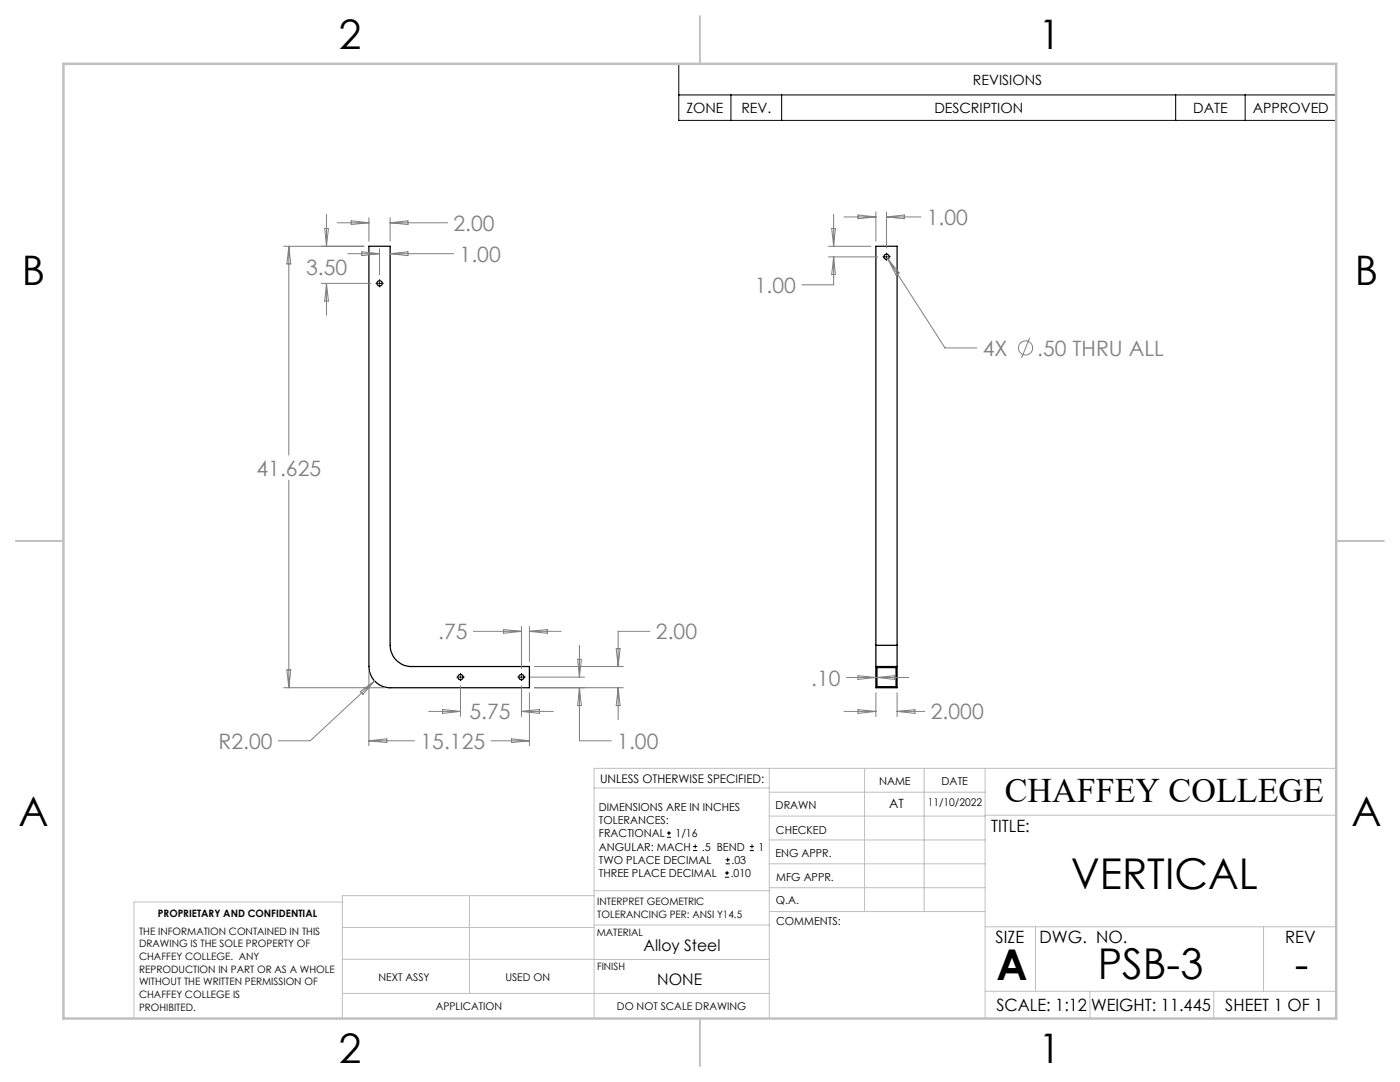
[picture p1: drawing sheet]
<svg xmlns="http://www.w3.org/2000/svg" width="279mm" height="216mm" viewBox="0 0 279 216" stroke-linecap="round" stroke-linejoin="round" font-family="sans-serif">
<g fill="none" stroke="#000" stroke-width=".25">
<path d="M73.6 49.1h4.3v79.7a4.3 4.3 0 0 0 4.2 4.2h23.6v4.2h-27.8a4.3 4.3 0 0 1-4.3-4.2zM174.8 128.8v4.2M174.8 133v4.2h4.2v-4.2M174.8 128.8v-79.7h4.2v79.7M174.8 133h4.2M174.8 128.8h4.2M175 133.2h3.8v3.8h-3.8zM179 128.8v4.2"/>
<circle cx="75.8" cy="56.5" r=".52"/>
<circle cx="176.9" cy="51.3" r=".53"/>
<circle cx="91.9" cy="135.1" r=".53"/>
<circle cx="104.1" cy="135.1" r=".53"/>
</g>
<g fill="none" stroke="#808080" stroke-width=".2">
<path d="M56.6 49.1h16M57.6 49.1v41.7M57.6 49.1l.4 3.6h-.7zM64.2 56.6h9.8M64.8 45.6h.7l-.3 3.5zM65.2 42.8v6.3M65.2 56.6v6.3M65.2 56.6l.3 3.5h-.7zM67.3 44.4h6.3M69.4 50.6h6.3M70.1 44.1l3.5 .3-3.5 .4zM72.2 50.2l3.5 .4-3.5 .4z"/>
<path d="M73.6 43.4v4.7M75.7 49.6v5.2M77.9 43.4v4.7M77.9 44.4h11.4M77.9 44.4l3.5-.3v.7zM77.9 50.6l3.5-.4v.8zM77.9 50.6h12.7M165.3 49.1h8.5M165.3 51.3h9.9M166 45.6h.7l-.3 3.5zM166.4 51.3v5.5h-6.4M166.4 42.8v6.3"/>
<path d="M166.4 51.3l.3 3.5h-.7zM168.5 43.3h6.3M171.2 42.9l3.6 .4-3.6 .3zM174.8 42.3v5.8M176.9 42.3v7.2M176.9 43.3h6.9M176.9 43.3l3.6-.4v.7zM177.2 51.7l11.4 17.7h6.3M177.2 51.7l2.3 2.8-.7 .4zM205.5 67.4l-1.6 4M57.6 95.8v41.4M56.6 137.2h20.3"/>
<path d="M57.3 133.7h.7l-.4 3.5zM71.9 138l2.9-2.1-2.4 2.7zM73.6 134v14.8M74.8 135.9l-12.9 11.9h-6.3M91.9 136.8v6.1M94.5 126h9.6M100.5 125.6l3.6 .4-3.6 .4zM104.1 125v8.4M104.1 136.8v6.1M105.7 125v7M105.7 138.2v10.6M105.7 126h6.3"/>
<path d="M105.7 126l3.5-.4v.8zM105.8 135.1h10.9M106.6 137.2h17.8M106.6 133h17.8M115.3 131.6h.7l-.4 3.5zM115.6 137.2v10.6h6.4M115.6 137.2l.4 3.6h-.7zM115.6 128.8v6.3M123 129.4h.8l-.4 3.6zM123.4 137.2v6.4M123.4 137.2l.4 3.6h-.8zM129.7 126h-6.3v7"/>
<path d="M168.9 135.2h5.9M171.2 134.8l3.6 .4-3.6 .4zM174.8 138.2v4.8M175 135.2h6.4M175 135.2l3.6-.4v.8zM179 138.2v4.8M73.6 147.8h9.1M73.6 147.8l3.6-.4v.8zM85.5 142h6.4M88.3 141.6l3.6 .4-3.6 .3zM98 147.8h7.7M102.1 147.4l3.6 .4-3.6 .4z"/>
<path d="M104.1 142h6.3M104.1 142l3.5-.4v.7zM168.5 142h6.3M171.2 141.6l3.6 .4-3.6 .3zM179 142h5.6M179 142l3.6-.4v.7z"/>
<circle cx="204.7" cy="69.4" r="1.41"/>
</g>
<g fill="none" stroke="#000" stroke-width=".2">
<path d="M135.5 12.7h131.2v11.3h-131.2zM135.5 18.9h131.2M145.9 18.9v5.1M156 18.9v5.1M234.6 18.9v5.1M248.5 18.9v5.1M75.5 56.6h.5M75.7 56.3v.4M176.7 51.3h.4M176.9 51v.4M91.7 135.1h.4M91.9 134.9v.4"/>
<path d="M103.9 135.1h.4M104.1 134.9v.4M133.1 167.1h.8M133.1 166.2h.8M133.5 165.8v.9M138.3 169.7h.8M138.3 168.9h.8M138.7 168.5v.8M144.7 175h.8M144.7 174.2h.8M144.8 172.4h.9M144.8 171.6h.9"/>
<path d="M145.1 173.8v.8M145.2 171.1v.9M149.6 169.7h.9M149.6 168.9h.9M150.1 168.5v.8"/>
</g>
<g fill="none" stroke="#000" stroke-width=".2" stroke-dasharray="15.2 1.3 1.3 1.3">
<path d="M75.4 56.5h-.4M75.8 56.1v-.3M75.8 56.9v.4M76.2 56.5h.3M176.5 51.2h-.3M176.9 50.8v-.3M176.9 51.6v.4M177.4 51.2h.3M91.5 135.1h-.3M91.9 134.7v-.3M91.9 135.5v.3M92.3 135.1h.3"/>
<path d="M103.7 135.1h-.4M104.1 134.7v-.3M104.1 135.5v.3M104.5 135.1h.3"/>
</g>
<g fill="none" stroke="#c0c0c0" stroke-width=".2">
<path d="M118.6 157.2h34.9M153.5 153.3v49.9M153.5 158.1h43.1M172.5 153.3v28.6M184.4 153.3v28.6M196.6 153.3v49.9M266.7 153.3h-148.1v49.9M68.3 180h-41.6v23.2M93.7 178.7v19.5M118.6 178.7h-50.3v24.5M118.6 177.7h35M153.5 167.6h43.1"/>
<path d="M153.5 162.8h43.1M153.5 172.4h43.1M153.5 177.1h43.1M196.6 162.7h70.1M68.3 198.2h85.2M68.3 191.4l85.2 .1M68.3 185.1h50.3M118.6 184.6h35M153.6 181.9h43M196.6 197.8h70.1M196.6 184.9h70.1M206.7 184.9v12.9"/>
<path d="M217.5 197.8v5.4M242.2 197.8v5.4M252.2 184.9v12.9"/>
</g>
<path d="M139.7 3.2v9.5M3.1 107.9h9.6M266.7 107.9h9.5M139.7 203.2v9.6" fill="none" stroke="#c0c0c0" stroke-width=".25"/>
<path d="M12.7 12.7h254v190.5h-254z" fill="none" stroke="#c0c0c0" stroke-width=".5"/>
<g font-size="8.5">
<text x="213.7" y="177.4">VERTICAL</text>
<text x="198.9" y="195.5">A</text>
<text x="219.1" y="195.4">PSB-3</text>
<text x="258.4" y="195.4">-</text>
</g>
<g font-size="8.1">
<text x="67.6" y="9.7">2</text>
<text x="207.3" y="9.7">1</text>
<text x="4.4" y="57">B</text>
<text x="270.4" y="57">B</text>
<text x="3.7" y="164.9">A</text>
<text x="269.7" y="164.9">A</text>
<text x="67.6" y="212.2">2</text>
<text x="207.3" y="212.2">1</text>
</g>
<text font-size="6.9" x="200.5" y="160.1">CHAFFEY COLLEGE</text>
<g font-size="4.2" fill="#808080">
<text x="90.5" y="46">2.00</text>
<text x="185" y="44.9">1.00</text>
<text x="91.7" y="52.2">1.00</text>
<text x="61.1" y="54.9">3.50</text>
<text x="150.6" y="58.4">1.00</text>
<text x="196.1" y="71">4X</text>
<text x="207" y="71">.50 THRU ALL</text>
<text x="51.2" y="94.9">41.625</text>
<text x="87.4" y="127.6">.75</text>
<text x="130.9" y="127.6">2.00</text>
<text x="161.9" y="136.8">.10</text>
<text x="93.7" y="143.5">5.75</text>
<text x="185.8" y="143.6">2.000</text>
<text x="43.6" y="149.4">R2.00</text>
<text x="83.9" y="149.4">15.125</text>
<text x="123.2" y="149.4">1.00</text>
</g>
<g font-size="3.4">
<text x="197.8" y="166">TITLE:</text>
<text x="198.7" y="188.1">SIZE</text>
<text x="207.5" y="188.1">DWG. NO.</text>
<text x="256.5" y="188.2">REV</text>
<text x="198.8" y="201.7">SCALE: 1:12</text>
<text x="217.7" y="201.8">WEIGHT: 11.445</text>
<text x="244.5" y="201.7">SHEET 1 OF 1</text>
</g>
<g font-size="3.2">
<text x="128.5" y="189.8">Alloy Steel</text>
<text x="131.2" y="196.6">NONE</text>
</g>
<g font-size="2.8">
<text x="194.2" y="16.9">REVISIONS</text>
<text x="137" y="22.5">ZONE</text>
<text x="148" y="22.5">REV.</text>
<text x="186.5" y="22.5">DESCRIPTION</text>
<text x="238.1" y="22.5">DATE</text>
<text x="250" y="22.5">APPROVED</text>
</g>
<text font-size="2.5" x="177.5" y="161.3">AT</text>
<text font-size="2.4" x="119.8" y="156.2">UNLESS OTHERWISE SPECIFIED:</text>
<g font-size="2.2">
<text x="119.5" y="161.8">DIMENSIONS ARE IN INCHES</text>
<text x="154.8" y="161.4">DRAWN</text>
<text x="175.4" y="156.6">NAME</text>
<text x="187.9" y="156.7">DATE</text>
<text x="119.5" y="164.4">TOLERANCES:</text>
<text x="119.5" y="167.1">FRACTIONAL</text>
<text x="134.8" y="167.1">1/16</text>
<text x="154.9" y="166.3">CHECKED</text>
<text x="119.5" y="172.4">TWO PLACE DECIMAL</text>
<text x="119.5" y="169.7">ANGULAR: MACH</text>
<text x="140.1" y="169.7">.5 BEND</text>
<text x="146" y="172.4">.03</text>
<text x="151.4" y="169.7">1</text>
<text x="154.8" y="171">ENG APPR.</text>
<text x="119.5" y="175">THREE PLACE DECIMAL</text>
<text x="145.8" y="175">.010</text>
<text x="154.9" y="175.7">MFG APPR.</text>
<text x="154.9" y="180.4">Q.A.</text>
<text x="154.9" y="184.6">COMMENTS:</text>
</g>
<g font-size="2.1">
<text x="185.2" y="160.7">11/10/2022</text>
<text x="75.5" y="195.7">NEXT ASSY</text>
<text x="100.9" y="195.7">USED ON</text>
<text x="86.9" y="201.5">APPLICATION</text>
<text x="123.1" y="201.6">DO NOT SCALE DRAWING</text>
</g>
<g font-size="2">
<text x="31.5" y="182.9">PROPRIETARY AND CONFIDENTIAL</text>
<text x="119.2" y="180.6">INTERPRET GEOMETRIC</text>
<text x="119.2" y="183.1">TOLERANCING PER: ANSI Y14.5</text>
<text x="27.8" y="186.5">THE INFORMATION CONTAINED IN THIS</text>
<text x="27.8" y="189">DRAWING IS THE SOLE PROPERTY OF</text>
<text x="27.8" y="191.6">CHAFFEY COLLEGE. ANY</text>
<text x="119.1" y="186.7">MATERIAL</text>
<text x="27.8" y="194.1">REPRODUCTION IN PART OR AS A WHOLE</text>
<text x="27.8" y="196.6">WITHOUT THE WRITTEN PERMISSION OF</text>
<text x="119.1" y="193.5">FINISH</text>
<text x="27.8" y="199.1">CHAFFEY COLLEGE IS</text>
<text x="27.8" y="201.7">PROHIBITED.</text>
</g>
</svg>
